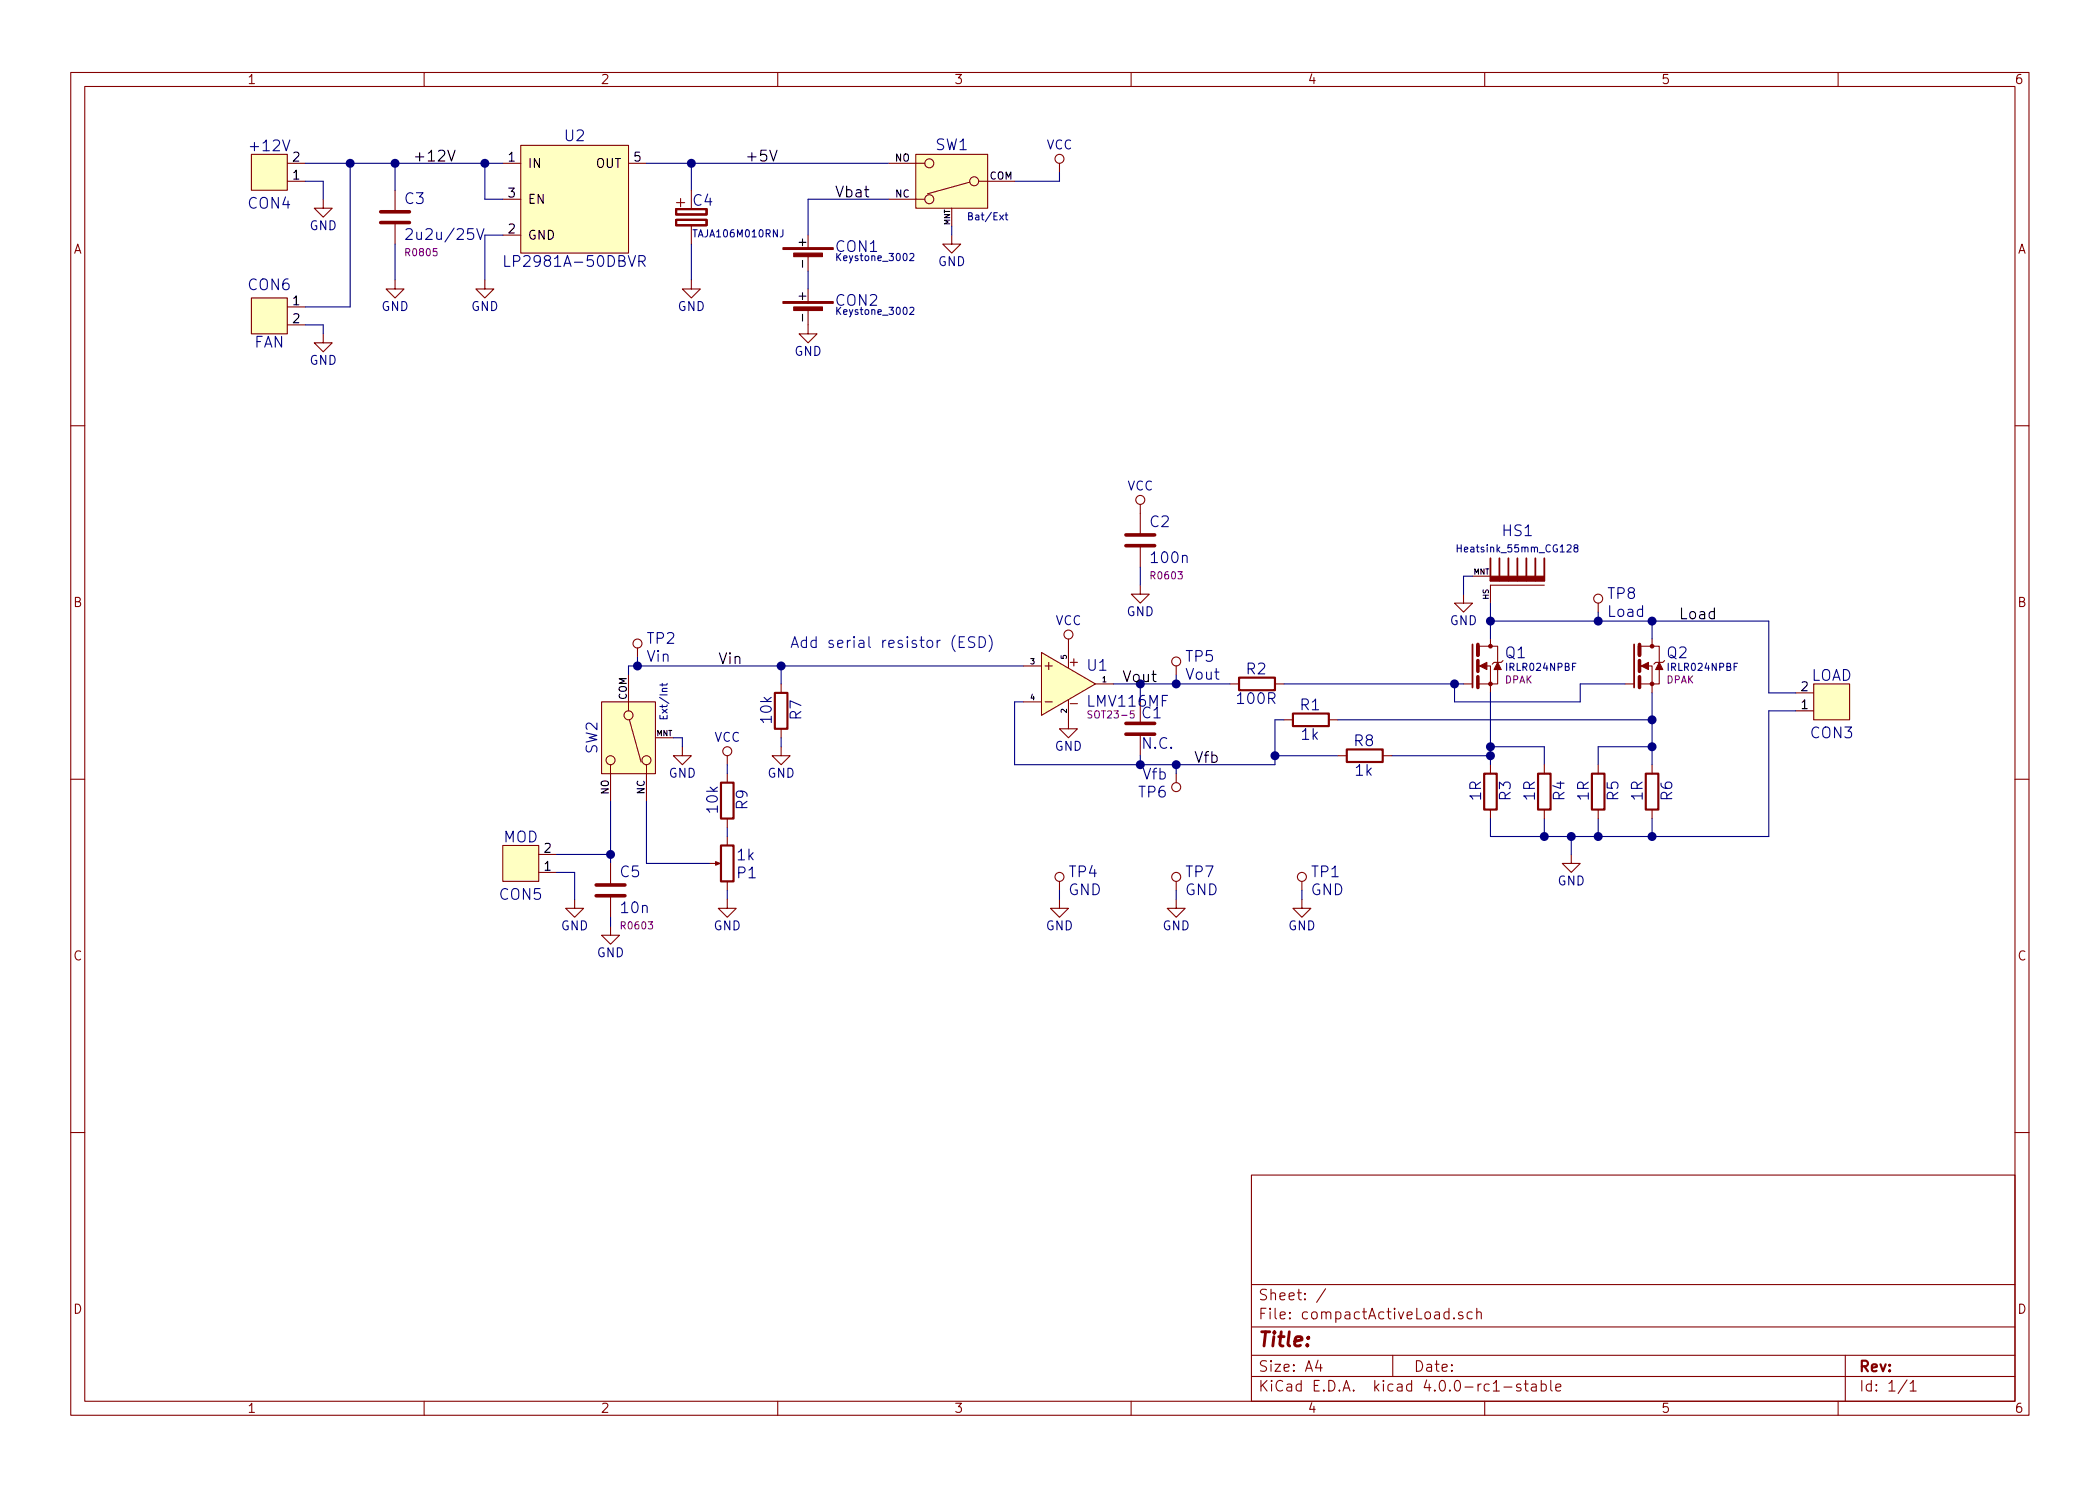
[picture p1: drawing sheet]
EESchema Schematic File Version 2
LIBS:pnAnalogOther
LIBS:pnConnector
LIBS:pnDiode
LIBS:pnLogic
LIBS:pnModules
LIBS:pnPins
LIBS:pnPowerManagement
LIBS:pnRC
LIBS:pnSymbols
LIBS:pnTransistor
LIBS:pnSwitches
LIBS:pnOpamp
LIBS:power
LIBS:test
LIBS:compactActiveLoad-cache
EELAYER 25 0
EELAYER END
$Descr A4 11693 8268
encoding utf-8
Sheet 1 1
Title ""
Date ""
Rev ""
Comp ""
Comment1 ""
Comment2 ""
Comment3 ""
Comment4 ""
$EndDescr
$Comp
L IRLR024NPBF Q1
U 1 1
P 8200 3750
F 0 "Q1" H 8380 3870 60  0000 L CNN
F 1 "IRLR024NPBF" H 8380 3790 40  0000 L CNN
F 2 "DPAK" H 8380 3720 40  0000 L CNN
F 3 "" H 8200 3750 60  0000 C CNN
	1    8200 3750
	1    0    0    -1  
$EndComp
$Comp
L IRLR024NPBF Q2
U 1 1
P 9100 3750
F 0 "Q2" H 9280 3870 60  0000 L CNN
F 1 "IRLR024NPBF" H 9280 3790 40  0000 L CNN
F 2 "DPAK" H 9280 3720 40  0000 L CNN
F 3 "" H 9100 3750 60  0000 C CNN
	1    9100 3750
	1    0    0    -1  
$EndComp
$Comp
L Keystone_3002 CON1
U 1 1
P 4500 1400
F 0 "CON1" H 4650 1400 60  0000 L BNN
F 1 "Keystone_3002" H 4650 1350 40  0000 L BNN
F 2 "" H 4500 1400 60  0000 C CNN
F 3 "" H 4500 1400 60  0000 C CNN
	1    4500 1400
	1    0    0    -1  
$EndComp
$Comp
L Keystone_3002 CON2
U 1 1
P 4500 1700
F 0 "CON2" H 4650 1700 60  0000 L BNN
F 1 "Keystone_3002" H 4650 1650 40  0000 L BNN
F 2 "" H 4500 1700 60  0000 C CNN
F 3 "" H 4500 1700 60  0000 C CNN
	1    4500 1700
	1    0    0    -1  
$EndComp
$Comp
L Heatsink_55mm_CG128 HS1
U 1 1
P 8450 3150
F 0 "HS1" V 8250 3150 60  0000 C CNN
F 1 "Heatsink_55mm_CG128" V 8350 3150 40  0000 C CNN
F 2 "pnModules:Heatsink_55mm_CG128" H 8450 2850 30  0001 C CNN
F 3 "" H 8450 3150 60  0000 C CNN
	1    8450 3150
	0    1    1    0   
$EndComp
$Comp
L CON2 CON3
U 1 1
P 10200 3900
F 0 "CON3" H 10200 4070 60  0000 C CNN
F 1 "LOAD" H 10200 3750 60  0000 C CNN
F 2 "pnPinheaders:PIN1x2ANGLE_SMD" H 10200 3900 40  0001 C CNN
F 3 "" H 10200 3900 40  0000 C CNN
	1    10200 3900
	1    0    0    1   
$EndComp
$Comp
L CON2 CON4
U 1 1
P 1500 950
F 0 "CON4" H 1500 1120 60  0000 C CNN
F 1 "+12V" H 1500 800 60  0000 C CNN
F 2 "pnPinheaders:PIN1x2ANGLE_SMD" H 1500 950 40  0001 C CNN
F 3 "" H 1500 950 40  0000 C CNN
	1    1500 950 
	-1   0    0    1   
$EndComp
$Comp
L CON2 CON5
U 1 1
P 2900 4800
F 0 "CON5" H 2900 4970 60  0000 C CNN
F 1 "MOD" H 2900 4650 60  0000 C CNN
F 2 "pnPinheaders:PIN1x2ANGLE_SMD" H 2900 4800 40  0001 C CNN
F 3 "" H 2900 4800 40  0000 C CNN
	1    2900 4800
	-1   0    0    1   
$EndComp
$Comp
L R R2
U 1 1
P 7000 3800
F 0 "R2" V 6920 3795 60  0000 C CNN
F 1 "100R" V 7085 3795 60  0000 C CNN
F 2 "R0603" V 6930 3800 30  0001 C CNN
F 3 "" H 7000 3800 30  0000 C CNN
	1    7000 3800
	0    1    1    0   
$EndComp
$Comp
L R R3
U 1 1
P 8300 4400
F 0 "R3" V 8220 4395 60  0000 C CNN
F 1 "1R" V 8385 4395 60  0000 C CNN
F 2 "pnRLC:R2010" V 8230 4400 30  0001 C CNN
F 3 "" H 8300 4400 30  0000 C CNN
	1    8300 4400
	-1   0    0    1   
$EndComp
$Comp
L R R6
U 1 1
P 9200 4400
F 0 "R6" V 9120 4395 60  0000 C CNN
F 1 "1R" V 9285 4395 60  0000 C CNN
F 2 "pnRLC:R2010" V 9130 4400 30  0001 C CNN
F 3 "" H 9200 4400 30  0000 C CNN
	1    9200 4400
	-1   0    0    1   
$EndComp
$Comp
L GND #PWR01
U 1 1
P 8750 4750
F 0 "#PWR01" H 8750 4500 50  0001 C CNN
F 1 "GND" H 8750 4600 50  0000 C CNN
F 2 "" H 8750 4750 60  0000 C CNN
F 3 "" H 8750 4750 60  0000 C CNN
	1    8750 4750
	1    0    0    -1  
$EndComp
$Comp
L C C1
U 1 1
P 6350 4050
F 0 "C1" H 6355 4135 60  0000 L CNN
F 1 "N.C." H 6356 3965 60  0000 L CNN
F 2 "R0603" H 6388 3900 30  0001 C CNN
F 3 "" H 6350 4050 60  0000 C CNN
	1    6350 4050
	1    0    0    -1  
$EndComp
$Comp
L GND #PWR02
U 1 1
P 5950 4000
F 0 "#PWR02" H 5950 3750 50  0001 C CNN
F 1 "GND" H 5950 3850 50  0000 C CNN
F 2 "" H 5950 4000 60  0000 C CNN
F 3 "" H 5950 4000 60  0000 C CNN
	1    5950 4000
	1    0    0    -1  
$EndComp
$Comp
L GND #PWR03
U 1 1
P 8150 3300
F 0 "#PWR03" H 8150 3050 50  0001 C CNN
F 1 "GND" H 8150 3150 50  0000 C CNN
F 2 "" H 8150 3300 60  0000 C CNN
F 3 "" H 8150 3300 60  0000 C CNN
	1    8150 3300
	1    0    0    -1  
$EndComp
$Comp
L GND #PWR04
U 1 1
P 4500 1800
F 0 "#PWR04" H 4500 1550 50  0001 C CNN
F 1 "GND" H 4500 1650 50  0000 C CNN
F 2 "" H 4500 1800 60  0000 C CNN
F 3 "" H 4500 1800 60  0000 C CNN
	1    4500 1800
	1    0    0    -1  
$EndComp
$Comp
L GND #PWR05
U 1 1
P 1800 1100
F 0 "#PWR05" H 1800 850 50  0001 C CNN
F 1 "GND" H 1800 950 50  0000 C CNN
F 2 "" H 1800 1100 60  0000 C CNN
F 3 "" H 1800 1100 60  0000 C CNN
	1    1800 1100
	1    0    0    -1  
$EndComp
Wire Wire Line
	7150 3800 8100 3800
Wire Wire Line
	8100 3800 8150 3800
Wire Wire Line
	8800 3900 8800 3800
Wire Wire Line
	8800 3800 9050 3800
Wire Wire Line
	6200 3800 6350 3800
Wire Wire Line
	6350 3800 6550 3800
Wire Wire Line
	6550 3800 6850 3800
Wire Wire Line
	8300 3850 8300 4150
Wire Wire Line
	8300 4150 8300 4200
Wire Wire Line
	8300 4200 8300 4250
Wire Wire Line
	8300 4150 8600 4150
Wire Wire Line
	8600 4150 8600 4250
Connection ~ 8300 4150
Wire Wire Line
	9200 3850 9200 4000
Wire Wire Line
	9200 4000 9200 4150
Wire Wire Line
	9200 4150 9200 4250
Wire Wire Line
	9200 4150 8900 4150
Wire Wire Line
	8900 4150 8900 4250
Connection ~ 9200 4150
Wire Wire Line
	8300 4550 8300 4650
Wire Wire Line
	8300 4650 8600 4650
Wire Wire Line
	8600 4650 8750 4650
Wire Wire Line
	8750 4650 8900 4650
Wire Wire Line
	8900 4650 9200 4650
Wire Wire Line
	9200 4650 9850 4650
Wire Wire Line
	8600 4650 8600 4550
Wire Wire Line
	8900 4650 8900 4550
Connection ~ 8600 4650
Wire Wire Line
	9200 4650 9200 4550
Connection ~ 8900 4650
Wire Wire Line
	8300 3350 8300 3450
Wire Wire Line
	8300 3450 8300 3550
Wire Wire Line
	8300 3450 8900 3450
Wire Wire Line
	8900 3450 9200 3450
Wire Wire Line
	9200 3450 9850 3450
Wire Wire Line
	9200 3450 9200 3550
Wire Wire Line
	8750 4750 8750 4650
Connection ~ 8750 4650
Wire Wire Line
	6350 3900 6350 3800
Connection ~ 6350 3800
Wire Wire Line
	6350 4200 6350 4250
Wire Wire Line
	7100 4250 6550 4250
Wire Wire Line
	6550 4250 6350 4250
Wire Wire Line
	6350 4250 5650 4250
Wire Wire Line
	5650 4250 5650 3900
Wire Wire Line
	5650 3900 5700 3900
Wire Wire Line
	4950 1100 4500 1100
Wire Wire Line
	4500 1500 4500 1600
Wire Wire Line
	9850 3450 9850 3850
Wire Wire Line
	9850 3850 10000 3850
Connection ~ 9200 3450
Wire Wire Line
	10000 3950 9850 3950
Wire Wire Line
	9850 3950 9850 4650
Connection ~ 9200 4650
Wire Wire Line
	1700 1000 1800 1000
Wire Wire Line
	1800 1000 1800 1100
$Comp
L GND #PWR06
U 1 1
P 3200 5000
F 0 "#PWR06" H 3200 4750 50  0001 C CNN
F 1 "GND" H 3200 4850 50  0000 C CNN
F 2 "" H 3200 5000 60  0000 C CNN
F 3 "" H 3200 5000 60  0000 C CNN
	1    3200 5000
	1    0    0    -1  
$EndComp
Wire Wire Line
	3100 4850 3200 4850
Wire Wire Line
	3200 4850 3200 5000
Wire Wire Line
	8150 3200 8150 3300
Wire Wire Line
	8150 3200 8200 3200
Connection ~ 8300 3450
$Comp
L C C2
U 1 1
P 6350 3000
F 0 "C2" H 6400 3100 60  0000 L CNN
F 1 "100n" H 6400 2900 60  0000 L CNN
F 2 "R0603" H 6400 2800 40  0000 L CNN
F 3 "" H 6350 3000 60  0000 C CNN
	1    6350 3000
	1    0    0    -1  
$EndComp
$Comp
L GND #PWR07
U 1 1
P 6350 3250
F 0 "#PWR07" H 6350 3000 50  0001 C CNN
F 1 "GND" H 6350 3100 50  0000 C CNN
F 2 "" H 6350 3250 60  0000 C CNN
F 3 "" H 6350 3250 60  0000 C CNN
	1    6350 3250
	1    0    0    -1  
$EndComp
Text Label 9350 3450 0    60   ~ 0
Load
$Comp
L LP2981A-50DBVR U2
U 1 1
P 3200 1100
F 0 "U2" H 3200 1450 60  0000 C CNN
F 1 "LP2981A-50DBVR" H 3200 750 60  0000 C CNN
F 2 "pnSemiconductor:SOT23-5" H 3200 675 60  0001 C CNN
F 3 "" H 3200 1100 60  0000 C CNN
	1    3200 1100
	1    0    0    -1  
$EndComp
Wire Wire Line
	1700 900  1950 900 
Wire Wire Line
	1950 900  2200 900 
Wire Wire Line
	2200 900  2700 900 
Wire Wire Line
	2700 900  2800 900 
Wire Wire Line
	2800 1100 2700 1100
Wire Wire Line
	2700 1100 2700 900 
Connection ~ 2700 900 
Wire Wire Line
	2800 1300 2700 1300
Wire Wire Line
	2700 1300 2700 1550
$Comp
L GND #PWR08
U 1 1
P 2700 1550
F 0 "#PWR08" H 2700 1300 50  0001 C CNN
F 1 "GND" H 2700 1400 50  0000 C CNN
F 2 "" H 2700 1550 60  0000 C CNN
F 3 "" H 2700 1550 60  0000 C CNN
	1    2700 1550
	1    0    0    -1  
$EndComp
Wire Wire Line
	3600 900  3850 900 
Wire Wire Line
	3850 900  4950 900 
Wire Wire Line
	6350 3250 6350 3150
$Comp
L VCC #PWR09
U 1 1
P 5900 950
F 0 "#PWR09" H 5900 800 50  0001 C CNN
F 1 "VCC" H 5900 1100 50  0000 C CNN
F 2 "" H 5900 950 60  0000 C CNN
F 3 "" H 5900 950 60  0000 C CNN
	1    5900 950 
	1    0    0    -1  
$EndComp
Wire Wire Line
	5650 1000 5900 1000
Wire Wire Line
	5900 1000 5900 950 
$Comp
L VCC #PWR010
U 1 1
P 6350 2850
F 0 "#PWR010" H 6350 2700 50  0001 C CNN
F 1 "VCC" H 6350 3000 50  0000 C CNN
F 2 "" H 6350 2850 60  0000 C CNN
F 3 "" H 6350 2850 60  0000 C CNN
	1    6350 2850
	1    0    0    -1  
$EndComp
$Comp
L VCC #PWR011
U 1 1
P 5950 3600
F 0 "#PWR011" H 5950 3450 50  0001 C CNN
F 1 "VCC" H 5950 3750 50  0000 C CNN
F 2 "" H 5950 3600 60  0000 C CNN
F 3 "" H 5950 3600 60  0000 C CNN
	1    5950 3600
	1    0    0    -1  
$EndComp
Wire Wire Line
	3500 3700 3550 3700
Wire Wire Line
	3550 3700 4350 3700
Wire Wire Line
	4350 3700 5700 3700
Wire Wire Line
	3500 3700 3500 3750
Wire Wire Line
	3100 4750 3400 4750
$Comp
L R R7
U 1 1
P 4350 3950
F 0 "R7" V 4270 3945 60  0000 C CNN
F 1 "10k" V 4435 3945 60  0000 C CNN
F 2 "R0603" V 4280 3950 30  0001 C CNN
F 3 "" H 4350 3950 30  0000 C CNN
	1    4350 3950
	-1   0    0    1   
$EndComp
$Comp
L GND #PWR012
U 1 1
P 4350 4150
F 0 "#PWR012" H 4350 3900 50  0001 C CNN
F 1 "GND" H 4350 4000 50  0000 C CNN
F 2 "" H 4350 4150 60  0000 C CNN
F 3 "" H 4350 4150 60  0000 C CNN
	1    4350 4150
	1    0    0    -1  
$EndComp
Wire Wire Line
	3400 4450 3400 4750
Wire Wire Line
	3400 4750 3400 4800
Wire Wire Line
	4350 4150 4350 4100
Wire Wire Line
	3850 900  3850 1050
Connection ~ 3850 900 
Wire Wire Line
	3850 1350 3850 1550
$Comp
L GND #PWR013
U 1 1
P 3850 1550
F 0 "#PWR013" H 3850 1300 50  0001 C CNN
F 1 "GND" H 3850 1400 50  0000 C CNN
F 2 "" H 3850 1550 60  0000 C CNN
F 3 "" H 3850 1550 60  0000 C CNN
	1    3850 1550
	1    0    0    -1  
$EndComp
$Comp
L C C3
U 1 1
P 2200 1200
F 0 "C3" H 2250 1300 60  0000 L CNN
F 1 "2u2u/25V" H 2250 1100 60  0000 L CNN
F 2 "R0805" H 2250 1000 40  0000 L CNN
F 3 "" H 2200 1200 60  0000 C CNN
	1    2200 1200
	1    0    0    -1  
$EndComp
Wire Wire Line
	2200 1350 2200 1550
$Comp
L GND #PWR014
U 1 1
P 2200 1550
F 0 "#PWR014" H 2200 1300 50  0001 C CNN
F 1 "GND" H 2200 1400 50  0000 C CNN
F 2 "" H 2200 1550 60  0000 C CNN
F 3 "" H 2200 1550 60  0000 C CNN
	1    2200 1550
	1    0    0    -1  
$EndComp
$Comp
L LMV116MF U1
U 1 1
P 5950 3800
F 0 "U1" H 6050 3900 60  0000 L CNN
F 1 "LMV116MF" H 6050 3700 60  0000 L CNN
F 2 "SOT23-5" H 6050 3625 40  0000 L CNN
F 3 "" H 5950 3800 60  0000 C CNN
	1    5950 3800
	1    0    0    -1  
$EndComp
Wire Wire Line
	2200 1050 2200 900 
Connection ~ 2200 900 
$Comp
L pot_ACP_CA6VSMD+6001 P1
U 1 1
P 4050 4800
F 0 "P1" H 4000 4850 60  0000 R CNN
F 1 "1k" H 4000 4750 60  0000 R CNN
F 2 "pnRLC:pot_ACP_CA6VSMD+6001" V 3980 4800 30  0001 C CNN
F 3 "" H 4050 4800 30  0000 C CNN
	1    4050 4800
	-1   0    0    1   
$EndComp
Wire Wire Line
	3600 4800 3950 4800
Wire Wire Line
	3600 4450 3600 4800
Wire Wire Line
	4050 5000 4050 4950
$Comp
L GND #PWR015
U 1 1
P 4050 5000
F 0 "#PWR015" H 4050 4750 50  0001 C CNN
F 1 "GND" H 4050 4850 50  0000 C CNN
F 2 "" H 4050 5000 60  0000 C CNN
F 3 "" H 4050 5000 60  0000 C CNN
	1    4050 5000
	1    0    0    -1  
$EndComp
$Comp
L VCC #PWR016
U 1 1
P 4050 4250
F 0 "#PWR016" H 4050 4100 50  0001 C CNN
F 1 "VCC" H 4050 4400 50  0000 C CNN
F 2 "" H 4050 4250 60  0000 C CNN
F 3 "" H 4050 4250 60  0000 C CNN
	1    4050 4250
	1    0    0    -1  
$EndComp
Wire Wire Line
	4050 4650 4050 4600
$Comp
L SW_1290F1123 SW2
U 1 1
P 3500 4100
F 0 "SW2" H 3500 4300 60  0000 C CNN
F 1 "Ext/Int" H 3700 3900 40  0000 C CNN
F 2 "SW_1290F1123" H 3500 3900 40  0001 C CNN
F 3 "" H 3500 4100 60  0000 C CNN
	1    3500 4100
	0    -1   -1   0   
$EndComp
$Comp
L SW_1290F1123 SW1
U 1 1
P 5300 1000
F 0 "SW1" H 5300 1200 60  0000 C CNN
F 1 "Bat/Ext" H 5500 800 40  0000 C CNN
F 2 "SW_1290F1123" H 5300 800 40  0001 C CNN
F 3 "" H 5300 1000 60  0000 C CNN
	1    5300 1000
	1    0    0    -1  
$EndComp
$Comp
L GND #PWR017
U 1 1
P 3800 4150
F 0 "#PWR017" H 3800 3900 50  0001 C CNN
F 1 "GND" H 3800 4000 50  0000 C CNN
F 2 "" H 3800 4150 60  0000 C CNN
F 3 "" H 3800 4150 60  0000 C CNN
	1    3800 4150
	1    0    0    -1  
$EndComp
Wire Wire Line
	3750 4100 3800 4100
Wire Wire Line
	3800 4100 3800 4150
$Comp
L GND #PWR018
U 1 1
P 5300 1300
F 0 "#PWR018" H 5300 1050 50  0001 C CNN
F 1 "GND" H 5300 1150 50  0000 C CNN
F 2 "" H 5300 1300 60  0000 C CNN
F 3 "" H 5300 1300 60  0000 C CNN
	1    5300 1300
	1    0    0    -1  
$EndComp
Wire Wire Line
	5300 1300 5300 1250
Wire Wire Line
	4350 3800 4350 3700
Connection ~ 4350 3700
$Comp
L R R5
U 1 1
P 8900 4400
F 0 "R5" V 8820 4395 60  0000 C CNN
F 1 "1R" V 8985 4395 60  0000 C CNN
F 2 "pnRLC:R2010" V 8830 4400 30  0001 C CNN
F 3 "" H 8900 4400 30  0000 C CNN
	1    8900 4400
	-1   0    0    1   
$EndComp
$Comp
L R R4
U 1 1
P 8600 4400
F 0 "R4" V 8520 4395 60  0000 C CNN
F 1 "1R" V 8685 4395 60  0000 C CNN
F 2 "pnRLC:R2010" V 8530 4400 30  0001 C CNN
F 3 "" H 8600 4400 30  0000 C CNN
	1    8600 4400
	-1   0    0    1   
$EndComp
Wire Wire Line
	8800 3900 8100 3900
Wire Wire Line
	8100 3900 8100 3800
Connection ~ 8100 3800
$Comp
L R R1
U 1 1
P 7300 4000
F 0 "R1" V 7220 3995 60  0000 C CNN
F 1 "1k" V 7385 3995 60  0000 C CNN
F 2 "R0603" V 7230 4000 30  0001 C CNN
F 3 "" H 7300 4000 30  0000 C CNN
	1    7300 4000
	0    1    1    0   
$EndComp
Wire Wire Line
	7750 4200 8300 4200
Connection ~ 8300 4200
Wire Wire Line
	7450 4000 9200 4000
Connection ~ 9200 4000
Wire Wire Line
	7450 4200 7100 4200
Wire Wire Line
	7100 4000 7100 4200
Wire Wire Line
	7100 4200 7100 4250
Connection ~ 6350 4250
Wire Wire Line
	7150 4000 7100 4000
Connection ~ 7100 4200
$Comp
L R R8
U 1 1
P 7600 4200
F 0 "R8" V 7520 4195 60  0000 C CNN
F 1 "1k" V 7685 4195 60  0000 C CNN
F 2 "R0603" V 7530 4200 30  0001 C CNN
F 3 "" H 7600 4200 30  0000 C CNN
	1    7600 4200
	0    1    1    0   
$EndComp
Text Label 4150 900  0    60   ~ 0
+5V
Text Label 4650 1100 0    60   ~ 0
Vbat
Text Label 2300 900  0    60   ~ 0
+12V
Text Label 4000 3700 0    60   ~ 0
Vin
Text Label 6250 3800 0    60   ~ 0
Vout
Text Label 6650 4250 0    60   ~ 0
Vfb
$Comp
L CON2 CON6
U 1 1
P 1500 1750
F 0 "CON6" H 1500 1920 60  0000 C CNN
F 1 "FAN" H 1500 1600 60  0000 C CNN
F 2 "pnConnector:PAD2_2x3" H 1500 1750 40  0001 C CNN
F 3 "" H 1500 1750 40  0000 C CNN
	1    1500 1750
	-1   0    0    -1  
$EndComp
Wire Wire Line
	1700 1700 1950 1700
Wire Wire Line
	1950 1700 1950 900 
Connection ~ 1950 900 
$Comp
L GND #PWR019
U 1 1
P 1800 1850
F 0 "#PWR019" H 1800 1600 50  0001 C CNN
F 1 "GND" H 1800 1700 50  0000 C CNN
F 2 "" H 1800 1850 60  0000 C CNN
F 3 "" H 1800 1850 60  0000 C CNN
	1    1800 1850
	1    0    0    -1  
$EndComp
Wire Wire Line
	1700 1800 1800 1800
Wire Wire Line
	1800 1800 1800 1850
$Comp
L R R9
U 1 1
P 4050 4450
F 0 "R9" V 3970 4445 60  0000 C CNN
F 1 "10k" V 4135 4445 60  0000 C CNN
F 2 "R0603" V 3980 4450 30  0001 C CNN
F 3 "" H 4050 4450 30  0000 C CNN
	1    4050 4450
	-1   0    0    1   
$EndComp
Wire Wire Line
	4050 4300 4050 4250
$Comp
L C C5
U 1 1
P 3400 4950
F 0 "C5" H 3450 5050 60  0000 L CNN
F 1 "10n" H 3450 4850 60  0000 L CNN
F 2 "R0603" H 3450 4750 40  0000 L CNN
F 3 "" H 3400 4950 60  0000 C CNN
	1    3400 4950
	1    0    0    -1  
$EndComp
$Comp
L GND #PWR020
U 1 1
P 3400 5150
F 0 "#PWR020" H 3400 4900 50  0001 C CNN
F 1 "GND" H 3400 5000 50  0000 C CNN
F 2 "" H 3400 5150 60  0000 C CNN
F 3 "" H 3400 5150 60  0000 C CNN
	1    3400 5150
	1    0    0    -1  
$EndComp
Wire Wire Line
	3400 5150 3400 5100
Connection ~ 3400 4750
$Comp
L Cpol C4
U 1 1
P 3850 1200
F 0 "C4" H 3855 1290 60  0000 L CNN
F 1 "TAJA106M010RNJ" H 3855 1105 40  0000 L CNN
F 2 "pnRLC:TANTAL_A" H 3888 1050 30  0001 C CNN
F 3 "" H 3850 1190 60  0000 C CNN
	1    3850 1200
	1    0    0    -1  
$EndComp
$Comp
L Testpoint TP2
U 1 1
P 3550 3600
F 0 "TP2" H 3600 3650 60  0000 L CNN
F 1 "Vin" H 3600 3550 60  0000 L CNN
F 2 "pnConnector:TP_1mm" H 3550 3600 60  0001 C CNN
F 3 "" H 3550 3600 60  0000 C CNN
	1    3550 3600
	1    0    0    -1  
$EndComp
Wire Wire Line
	3550 3650 3550 3700
Connection ~ 3550 3700
$Comp
L Testpoint TP5
U 1 1
P 6550 3700
F 0 "TP5" H 6600 3750 60  0000 L CNN
F 1 "Vout" H 6600 3650 60  0000 L CNN
F 2 "pnConnector:TP_1mm" H 6550 3700 60  0001 C CNN
F 3 "" H 6550 3700 60  0000 C CNN
	1    6550 3700
	1    0    0    -1  
$EndComp
Wire Wire Line
	6550 3750 6550 3800
Connection ~ 6550 3800
$Comp
L Testpoint TP6
U 1 1
P 6550 4350
F 0 "TP6" H 6600 4400 60  0000 L CNN
F 1 "Vfb" H 6600 4300 60  0000 L CNN
F 2 "pnConnector:TP_1mm" H 6550 4350 60  0001 C CNN
F 3 "" H 6550 4350 60  0000 C CNN
	1    6550 4350
	-1   0    0    1   
$EndComp
Wire Wire Line
	6550 4300 6550 4250
Connection ~ 6550 4250
$Comp
L Testpoint TP8
U 1 1
P 8900 3350
F 0 "TP8" H 8950 3400 60  0000 L CNN
F 1 "Load" H 8950 3300 60  0000 L CNN
F 2 "pnConnector:TP_1mm" H 8900 3350 60  0001 C CNN
F 3 "" H 8900 3350 60  0000 C CNN
	1    8900 3350
	1    0    0    -1  
$EndComp
Wire Wire Line
	8900 3400 8900 3450
Connection ~ 8900 3450
$Comp
L GND #PWR021
U 1 1
P 5900 5000
F 0 "#PWR021" H 5900 4750 50  0001 C CNN
F 1 "GND" H 5900 4850 50  0000 C CNN
F 2 "" H 5900 5000 60  0000 C CNN
F 3 "" H 5900 5000 60  0000 C CNN
	1    5900 5000
	1    0    0    -1  
$EndComp
$Comp
L Testpoint TP4
U 1 1
P 5900 4900
F 0 "TP4" H 5950 4950 60  0000 L CNN
F 1 "GND" H 5950 4850 60  0000 L CNN
F 2 "pnConnector:TP_1mm" H 5900 4900 60  0001 C CNN
F 3 "" H 5900 4900 60  0000 C CNN
	1    5900 4900
	1    0    0    -1  
$EndComp
Wire Wire Line
	5900 4950 5900 5000
$Comp
L GND #PWR022
U 1 1
P 6550 5000
F 0 "#PWR022" H 6550 4750 50  0001 C CNN
F 1 "GND" H 6550 4850 50  0000 C CNN
F 2 "" H 6550 5000 60  0000 C CNN
F 3 "" H 6550 5000 60  0000 C CNN
	1    6550 5000
	1    0    0    -1  
$EndComp
$Comp
L Testpoint TP7
U 1 1
P 6550 4900
F 0 "TP7" H 6600 4950 60  0000 L CNN
F 1 "GND" H 6600 4850 60  0000 L CNN
F 2 "pnConnector:TP_1mm" H 6550 4900 60  0001 C CNN
F 3 "" H 6550 4900 60  0000 C CNN
	1    6550 4900
	1    0    0    -1  
$EndComp
Wire Wire Line
	6550 4950 6550 5000
Wire Wire Line
	4500 1100 4500 1300
$Comp
L GND #PWR023
U 1 1
P 7250 5000
F 0 "#PWR023" H 7250 4750 50  0001 C CNN
F 1 "GND" H 7250 4850 50  0000 C CNN
F 2 "" H 7250 5000 60  0000 C CNN
F 3 "" H 7250 5000 60  0000 C CNN
	1    7250 5000
	1    0    0    -1  
$EndComp
$Comp
L Testpoint TP1
U 1 1
P 7250 4900
F 0 "TP1" H 7300 4950 60  0000 L CNN
F 1 "GND" H 7300 4850 60  0000 L CNN
F 2 "pnConnector:TP_1mm" H 7250 4900 60  0001 C CNN
F 3 "" H 7250 4900 60  0000 C CNN
	1    7250 4900
	1    0    0    -1  
$EndComp
Wire Wire Line
	7250 4950 7250 5000
Text Notes 4400 3600 0    60   ~ 0
Add serial resistor (ESD)
$EndSCHEMATC
